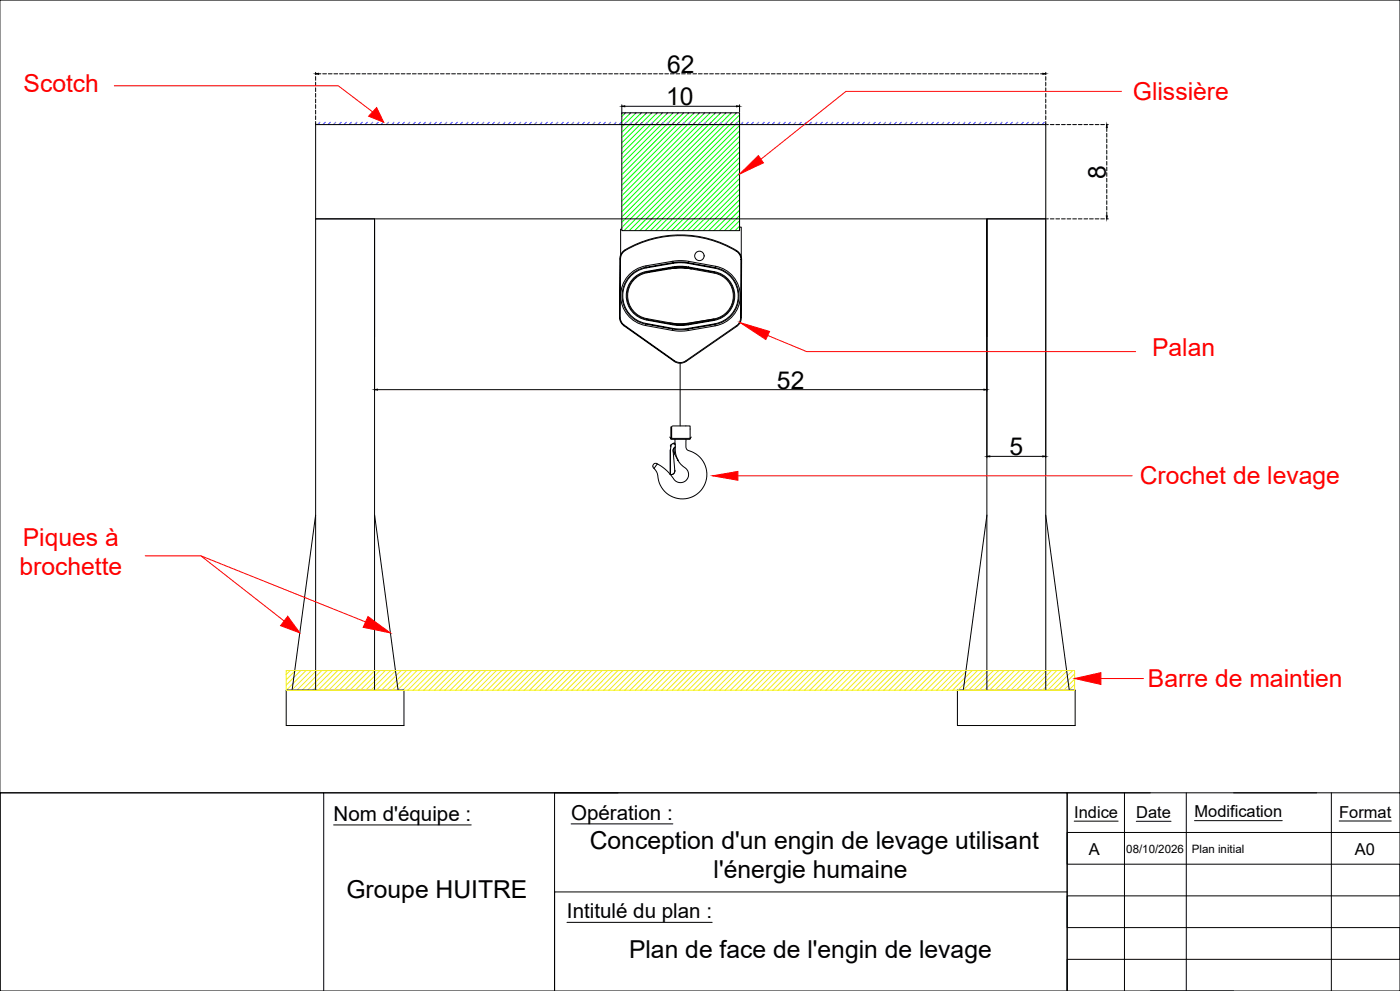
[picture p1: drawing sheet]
<svg xmlns="http://www.w3.org/2000/svg" width="1189mm" height="841mm" viewBox="0 0 1189 841" stroke-linecap="round" stroke-linejoin="round" font-family="sans-serif">
<!-- layer: 0 -->
<g fill="none" stroke="#000" stroke-width=".85">
<path d="M0 0h1189v841h-1189M268 61v2M268 65v3M268 70v3M268 75v3M268 79v3M271 63h1M274 63h3M279 63h3M284 63h3M288 63h4M293 63h3"/>
<path d="M298 63h3M303 63h3M307 63h4M312 63h3M317 63h3M322 63h3M326 63h4M331 63h3M336 63h3M341 63h3M345 63h4M350 63h3"/>
<path d="M355 63h3M360 63h3M365 63h3M369 63h3M374 63h3M379 63h3M384 63h3M388 63h4M393 63h3M398 63h3M403 63h3M407 63h4"/>
<path d="M412 63h3M417 63h3M422 63h3M426 63h4M431 63h3M436 63h3M441 63h3M445 63h4M450 63h3M455 63h3M460 63h3M465 63h3"/>
<path d="M469 63h3M474 63h3M479 63h3M484 63h3M488 63h4M493 63h3M498 63h3M503 63h3M507 63h4M512 63h3M517 63h3M522 63h3"/>
<path d="M526 63h4M531 63h3M536 63h3M541 63h3M545 63h4M550 63h3M555 63h3M560 63h3M565 63h3M569 63h3M574 63h3M579 63h3"/>
<path d="M584 63h3M588 63h4M593 63h3M598 63h3M603 63h3M607 63h4M612 63h3M617 63h3M622 63h3M626 63h4M631 63h3M636 63h3"/>
<path d="M641 63h3M646 63h3M650 63h3M655 63h3M660 63h3M665 63h3M669 63h3M674 63h3M679 63h3M684 63h3M688 63h4M693 63h3"/>
<path d="M698 63h3M703 63h3M707 63h4M712 63h3M717 63h3M722 63h3M726 63h4M731 63h3M736 63h3M741 63h3M746 63h3M750 63h3"/>
<path d="M755 63h3M760 63h3M765 63h3M769 63h4M774 63h3M779 63h3M784 63h3M788 63h4M793 63h3M798 63h3M803 63h3M807 63h4"/>
<path d="M812 63h3M817 63h3M822 63h3M826 63h4M831 63h3M836 63h3M841 63h3M846 63h3M850 63h3M855 63h3M860 63h3M865 63h3"/>
<path d="M869 63h4M874 63h3M879 63h3M884 63h2M888 61v2M888 65v3M888 70v3M888 75v3M888 79v3M268 84v3M268 89v3M268 94v3"/>
<path d="M268 98v4M528 96v10h100M528 96h100v100h-100v-90M528 89v6M528 96v1M531 90h95M628 89v6M888 84v3M888 89v3M888 94v3M888 98v4M268 103v83h620v-80h-620"/>
<path d="M888 103v3M889 106h1M892 106h3M897 106h3M901 106h4M906 106h3M911 106h3M916 106h3M920 106h4M925 106h3M930 106h3M935 106h3"/>
<path d="M939 106h2M940 108v4M940 113v3M940 118v3M940 123v3M940 127v4M940 132v3M940 137v3M940 142v3M940 147v3M940 151v3M940 156v3"/>
<path d="M940 161v3M940 166v3M940 170v4M940 175v3M940 180v3M318 186v146M528 194h-1v22M628 193h1v25M838 186v203M889 186h1M892 186h3M897 186h3"/>
<path d="M901 186h4M906 186h3M911 186h3M916 186h3M920 186h4M925 186h3M930 186h3M935 186h3M939 186h2M526 220a9 9 0 0 1 5-8 9 9 0 0 0-4 8M531 212a93 93 0 0 1 94 1M531 213a93 93 0 0 1 94 0"/>
<path d="M548 226a26 26 0 0 0-21 25 26 26 0 0 0 21 25M549 227a24 24 0 0 0-20 24 24 24 0 0 0 19 23M549 230a21 21 0 0 0-17 21 21 21 0 0 0 17 21M549 231a20 20 0 0 0-17 20 20 20 0 0 0 17 20M549 231a20 20 0 0 0-16 20 20 20 0 0 0 16 19M571 222l-23 4 1 1a25 25 0 0 0-21 24 25 25 0 0 0 20 24v1l25 5h5l7-1M571 227l7-1 7 1h-7h-7zM571 227l-22 3v1l22-4 1 1 8-1 7 1a53 53 0 0 0-18 0l-20 3M572 223l-23 4 22-4v-1l4-1 10 1v1l-9-1-5 1h1h6l7 1M572 228h-3M585 223l22 4v1l-22-4zM585 227l22 4-22-4v1"/>
<path d="M585 222l23 4-1 1M587 228l20 4v-1a20 20 0 0 1 16 20 20 20 0 0 1-17 20l-22 4M607 232a20 20 0 0 1 16 19 20 20 0 0 1-17 20l-21 3a47 47 0 0 1-16 0M607 231a21 21 0 0 1 17 20 21 21 0 0 1-17 21M607 228a24 24 0 0 1 20 23 24 24 0 0 1-20 24M607 227a24 24 0 0 1 20 24 24 24 0 0 1-20 24v2l-22 3-1-1-6 1-7-1v1M608 226a26 26 0 0 1 21 25 26 26 0 0 1-22 26M629 220h1v50h-1zM629 220a10 10 0 0 0-4-7 9 9 0 0 1 5 7M526 269h1a12 12 0 0 0 3 7 8 8 0 0 1-4-7zM526 269v-49h1v49M530 276l43 31-43-31"/>
<path d="M548 274l23 5-23-4zM549 271v-1l26 5h9l-5 1-8-1 7 1h6v-1l22-4 1 1-23 4M571 279h7h6M571 274v1l-22-4 22 5M584 279l23-4-23 4zM626 277l-1-1-43 30M629 270a8 8 0 0 1-4 6M630 270a9 9 0 0 1-4 7l-43 30-1-1a9 9 0 0 1-9 0M572 307a9 9 0 0 0 11 0M578 308v53M321 331h515M582 361h4v3"/>
<path d="M841 387h45M268 437l-20 149M318 437l20 149h5M838 437l-20 149h-5M888 437l20 149h5M243 586h100v30h-100zM243 586h25v-400h50v400M813 586h100v30h-100zM838 586v-400h50v400M906 673v168M955 673v168M1007 673v168"/>
<path d="M1131 673v168M1189 673h-1189h275v168M485 699h86M912 697h38M965 697h29M1014 696h75M1137 697h44M283 700h117M1189 706h-283v27h283v27h-283v27h283v27h-283v27M906 757h-435v84v-168h435v168M481 783h124M977 841h71"/>
<circle cx="594" cy="217" r="4"/>
</g>
<g fill="none" stroke="#f1eb1f" stroke-width=".85">
<path d="M246 569l-3 3M251 569l-8 8M255 569l-12 12M260 569l-17 17M264 569l-16 17M269 569l-17 17M273 569l-16 17M278 569l-17 17M282 569l-16 17M287 569l-17 17M291 569l-16 17M296 569l-17 17"/>
<path d="M300 569l-16 17M305 569l-17 17M309 569l-16 17M314 569l-17 17M318 569l-16 17M323 569l-17 17M327 569l-16 17M332 569l-17 17M336 569l-16 17M341 569l-17 17M345 569l-17 17M350 569l-17 17"/>
<path d="M354 569l-17 17M359 569l-17 17M363 569l-17 17M368 569l-17 17M372 569l-17 17M377 569l-17 17M381 569l-17 17M386 569l-17 17M390 569l-17 17M395 569l-17 17M399 569l-17 17M404 569l-17 17"/>
<path d="M408 569l-17 17M413 569l-17 17M417 569l-17 17M421 569l-16 17M426 569l-17 17M430 569l-16 17M435 569l-17 17M439 569l-16 17M444 569l-17 17M448 569l-16 17M453 569l-17 17M457 569l-16 17"/>
<path d="M462 569l-17 17M466 569l-16 17M471 569l-17 17M475 569l-16 17M480 569l-17 17M484 569l-16 17M489 569l-17 17M493 569l-16 17M498 569l-17 17M502 569l-16 17M507 569l-17 17M511 569l-16 17"/>
<path d="M516 569l-17 17M520 569l-16 17M525 569l-17 17M529 569l-16 17M534 569l-17 17M538 569l-16 17M543 569l-17 17M547 569l-16 17M552 569l-17 17M556 569l-16 17M561 569l-17 17M565 569l-17 17"/>
<path d="M570 569l-17 17M574 569l-17 17M579 569l-17 17M583 569l-17 17M588 569l-17 17M592 569l-17 17M597 569l-17 17M601 569l-17 17M606 569l-17 17M610 569l-17 17M615 569l-17 17M619 569l-17 17"/>
<path d="M624 569l-17 17M628 569l-17 17M633 569l-17 17M637 569l-17 17M641 569l-16 17M646 569l-17 17M650 569l-16 17M655 569l-17 17M659 569l-16 17M664 569l-17 17M668 569l-16 17M673 569l-17 17"/>
<path d="M677 569l-16 17M682 569l-17 17M686 569l-16 17M691 569l-17 17M695 569l-16 17M700 569l-17 17M704 569l-16 17M709 569l-17 17M713 569l-16 17M718 569l-17 17M722 569l-16 17M727 569l-17 17"/>
<path d="M731 569l-16 17M736 569l-17 17M740 569l-16 17M745 569l-17 17M749 569l-16 17M754 569l-17 17M758 569l-16 17M763 569l-17 17M767 569l-16 17M772 569l-17 17M776 569l-16 17M781 569l-17 17"/>
<path d="M785 569l-17 17M790 569l-17 17M794 569l-17 17M799 569l-17 17M803 569l-17 17M808 569l-17 17M812 569l-17 17M817 569l-17 17M821 569l-17 17M826 569l-17 17M830 569l-17 17M835 569l-17 17"/>
<path d="M839 569l-17 17M844 569l-17 17M848 569l-17 17M853 569l-17 17M857 569l-17 17M861 569l-16 17M866 569l-17 17M870 569l-16 17M875 569l-17 17M879 569l-16 17M884 569l-17 17M888 569l-16 17"/>
<path d="M893 569l-17 17M897 569l-16 17M902 569l-17 17M906 569l-16 17M911 569l-17 17M913 572l-14 14M913 576l-10 10M913 581l-5 5M913 585l-1 1"/>
</g>
<path d="M268 63l3-1v1zM886 62l2 1h-2zM528 90h3v1zM626 90h2l-2 1zM940 106v2h-1zM939 183h1v3zM318 331l3-1v1zM836 330l2 1h-2zM838 387h3v1zM886 387h2l-2 1z" fill="#000" stroke="#000" stroke-width=".85"/>
<g fill="none" stroke="#0f0" stroke-width=".85">
<path d="M531 96l-3 3M536 96l-8 7M540 96l-12 12M545 96l-17 16M549 96l-21 21M554 96l-26 25M558 96l-30 30M563 96l-35 34M567 96l-39 39M572 96l-44 43M576 96l-48 48M580 96l-52 52"/>
<path d="M585 96l-57 57M589 96l-61 61M594 96l-66 66M598 96l-70 70M603 96l-75 75M607 96l-79 79M612 96l-84 84M616 96l-88 88M621 96l-93 93M625 96l-97 97M628 98l-98 98M628 102l-94 94"/>
<path d="M628 107l-89 89M628 111l-85 85M628 116l-80 80M628 120l-76 76M628 125l-71 71M628 129l-67 67M628 134l-62 62M628 138l-58 58M628 142l-53 54M628 147l-49 49M628 151l-44 45M628 156l-40 40"/>
<path d="M628 160l-35 36M628 165l-31 31M628 169l-26 27M628 174l-22 22M628 178l-17 18M628 183l-13 13M628 187l-8 9M628 192l-4 4"/>
</g>
<g fill="none" stroke="#00f" stroke-width=".85">
<path d="M531 96l-1 1M536 96l-1 1M540 96l-1 1M545 96l-1 1M549 96l-1 1M554 96l-1 1M558 96l-1 1M563 96l-1 1M567 96l-1 1M572 96l-2 1M576 96l-1 1M580 96v1"/>
<path d="M585 96l-1 1M589 96l-1 1M594 96l-1 1M598 96l-1 1M603 96l-1 1M607 96l-1 1M612 96l-1 1M616 96l-1 1M621 96l-1 1M625 96l-1 1M272 104l-2 2M276 104l-2 2"/>
<path d="M281 104l-2 2M285 104l-2 2M290 104l-2 2M294 104l-2 2M299 104l-2 2M303 104l-2 2M308 104l-2 2M312 104l-2 2M317 104l-2 2M321 104l-2 2M326 104l-2 2M330 104l-2 2"/>
<path d="M335 104l-2 2M339 104l-2 2M344 104l-2 2M348 104l-2 2M352 104l-2 2M357 104l-2 2M361 104l-2 2M366 104l-2 2M370 104l-2 2M375 104l-2 2M379 104l-2 2M384 104l-2 2"/>
<path d="M388 104l-2 2M393 104l-2 2M397 104l-2 2M402 104l-2 2M406 104l-2 2M411 104l-2 2M415 104l-2 2M420 104l-2 2M424 104l-2 2M429 104l-2 2M433 104l-2 2M438 104l-2 2"/>
<path d="M442 104l-2 2M447 104l-2 2M451 104l-2 2M456 104l-2 2M460 104l-2 2M465 104l-2 2M469 104l-2 2M474 104l-2 2M478 104l-2 2M483 104l-2 2M487 104l-2 2M492 104l-2 2"/>
<path d="M496 104l-2 2M501 104l-2 2M505 104l-2 2M510 104l-2 2M514 104l-2 2M519 104l-2 2M523 104l-2 2M528 104l-2 2M532 104l-2 2M537 104l-2 2M541 104l-2 2M546 104l-2 2"/>
<path d="M550 104l-2 2M555 104l-2 2M559 104l-2 2M564 104l-2 2M568 104l-2 2M572 104l-2 2M577 104l-2 2M581 104l-2 2M586 104l-2 2M590 104l-2 2M595 104l-2 2M599 104l-2 2"/>
<path d="M604 104l-2 2M608 104l-2 2M613 104l-2 2M617 104l-2 2M622 104l-2 2M626 104l-2 2M631 104l-2 2M635 104l-2 2M640 104l-2 2M644 104l-2 2M649 104l-2 2M653 104l-2 2"/>
<path d="M658 104l-2 2M662 104l-2 2M667 104l-2 2M671 104l-2 2M676 104l-2 2M680 104l-2 2M685 104l-2 2M689 104l-2 2M694 104l-2 2M698 104l-2 2M703 104l-2 2M707 104l-2 2"/>
<path d="M712 104l-2 2M716 104l-2 2M721 104l-2 2M725 104l-2 2M730 104l-2 2M734 104l-2 2M739 104l-2 2M743 104l-2 2M748 104l-2 2M752 104l-2 2M757 104l-2 2M761 104l-2 2"/>
<path d="M766 104l-2 2M770 104l-2 2M775 104l-2 2M779 104l-2 2M784 104l-2 2M788 104l-2 2M792 104l-1 2M797 104l-2 2M801 104l-2 2M806 104l-2 2M810 104l-2 2M815 104l-2 2"/>
<path d="M819 104l-2 2M824 104l-2 2M828 104l-2 2M833 104l-2 2M837 104l-2 2M842 104l-2 2M846 104l-2 2M851 104l-2 2M855 104l-2 2M860 104l-2 2M864 104l-2 2M869 104l-2 2"/>
<path d="M873 104l-2 2M878 104l-2 2M882 104l-2 2M887 104l-2 2"/>
</g>
<!-- layer: ChainBlock -->
<g fill="none" stroke="#000" stroke-width=".85">
<path d="M569 371a1.5 1.5 0 0 0 1 2 1.5 1.5 0 0 0 2 0h12a1.8 1.8 0 0 0 2 0 1.8 1.8 0 0 0 0-2h1M569 372h1M569 372h17M570 377l-1 1 1 1M573 377v-1v1a23 23 0 0 0 3 14M573 376l-2 1M573 380l-1 2M573 373v3M573 379v1M573 378a1.9 1.9 0 0 0-2-1 1.9 1.9 0 0 0-1 1l-1 4v21M573 379l-1 3 1 18-1 2-2 1a3 3 0 0 0 3-3M582 361h-2a16 16 0 0 0-10 1v10v-1v-9"/>
<path d="M582 373v2a7 7 0 0 0 2 7 21 21 0 0 1 16 24 21 21 0 0 1-22 17 21 21 0 0 1-19-20l-1-2-3-3 3-4 5 3 6 5M585 372h1M586 364v7M554 396l1 2M558 394a2.4 2.4 0 0 0-4 2M569 382l1 21h-1a13 13 0 0 0 9 7 7 7 0 0 0 7-6 7 7 0 0 0-5-8l-4-5M572 383l3 7M572 380l1 5M573 400h.1M576 390h-1l1 1"/>
</g>
<!-- layer: 0 -->
<path d="M97 73h190l29 22M952 78h-234l-72 57M652 285l33 13h279M627 404h334M123 472h48l70 55M171 472l139 56M935 576h36" fill="none" stroke="#f00" stroke-width=".85"/>
<g fill="#f00" stroke="#f00" stroke-width=".85">
<path d="M628 148l16-16 4 6z"/>
<path d="M628 274l26 7-4 7z"/>
<path d="M605 404l22-4v8z"/>
<path d="M244 523l11 14-17-6z"/>
<path d="M312 523l20 14-24-5z"/>
<path d="M320 91l6 13-13-5z"/>
<path d="M913 576l22-5v10z"/>
</g>
<path d="M243 569h670v17h-670z" fill="none" stroke="#ff0" stroke-width=".85"/>
<g font-size="21">
<text x="567" y="62">62</text>
<text x="566" y="89">10</text>
<text x="939" y="152" transform="rotate(-90 939 152)">8</text>
<text x="660" y="330">52</text>
<text x="857" y="386">5</text>
<text x="501" y="720">Conception d'un engin de levage utilisant</text>
<text x="606" y="745">l'énergie humaine</text>
<text x="294" y="762">Groupe HUITRE</text>
<text x="534" y="813">Plan de face de l'engin de levage</text>
</g>
<g font-size="21" fill="#f00">
<text x="20" y="78">Scotch</text>
<text x="962" y="85">Glissière</text>
<text x="978" y="302">Palan</text>
<text x="968" y="411">Crochet de levage</text>
<text x="19" y="463">Piques à</text>
<text x="17" y="488">brochette</text>
<text x="975" y="583">Barre de maintien</text>
</g>
<g font-size="17.5">
<text x="485" y="696">Opération :</text>
<text x="283" y="696">Nom d'équipe :</text>
<text x="481" y="779">Intitulé du plan :</text>
</g>
<g font-size="14">
<text x="912" y="694">Indice</text>
<text x="965" y="694">Date</text>
<text x="1014" y="693">Modification</text>
<text x="1137" y="694">Format</text>
<text x="925" y="726">A</text>
<text x="1151" y="725">A0</text>
</g>
<g font-size="9.8">
<text x="956" y="724">08/10/2026</text>
<text x="1012" y="724">Plan initial</text>
</g>
</svg>
